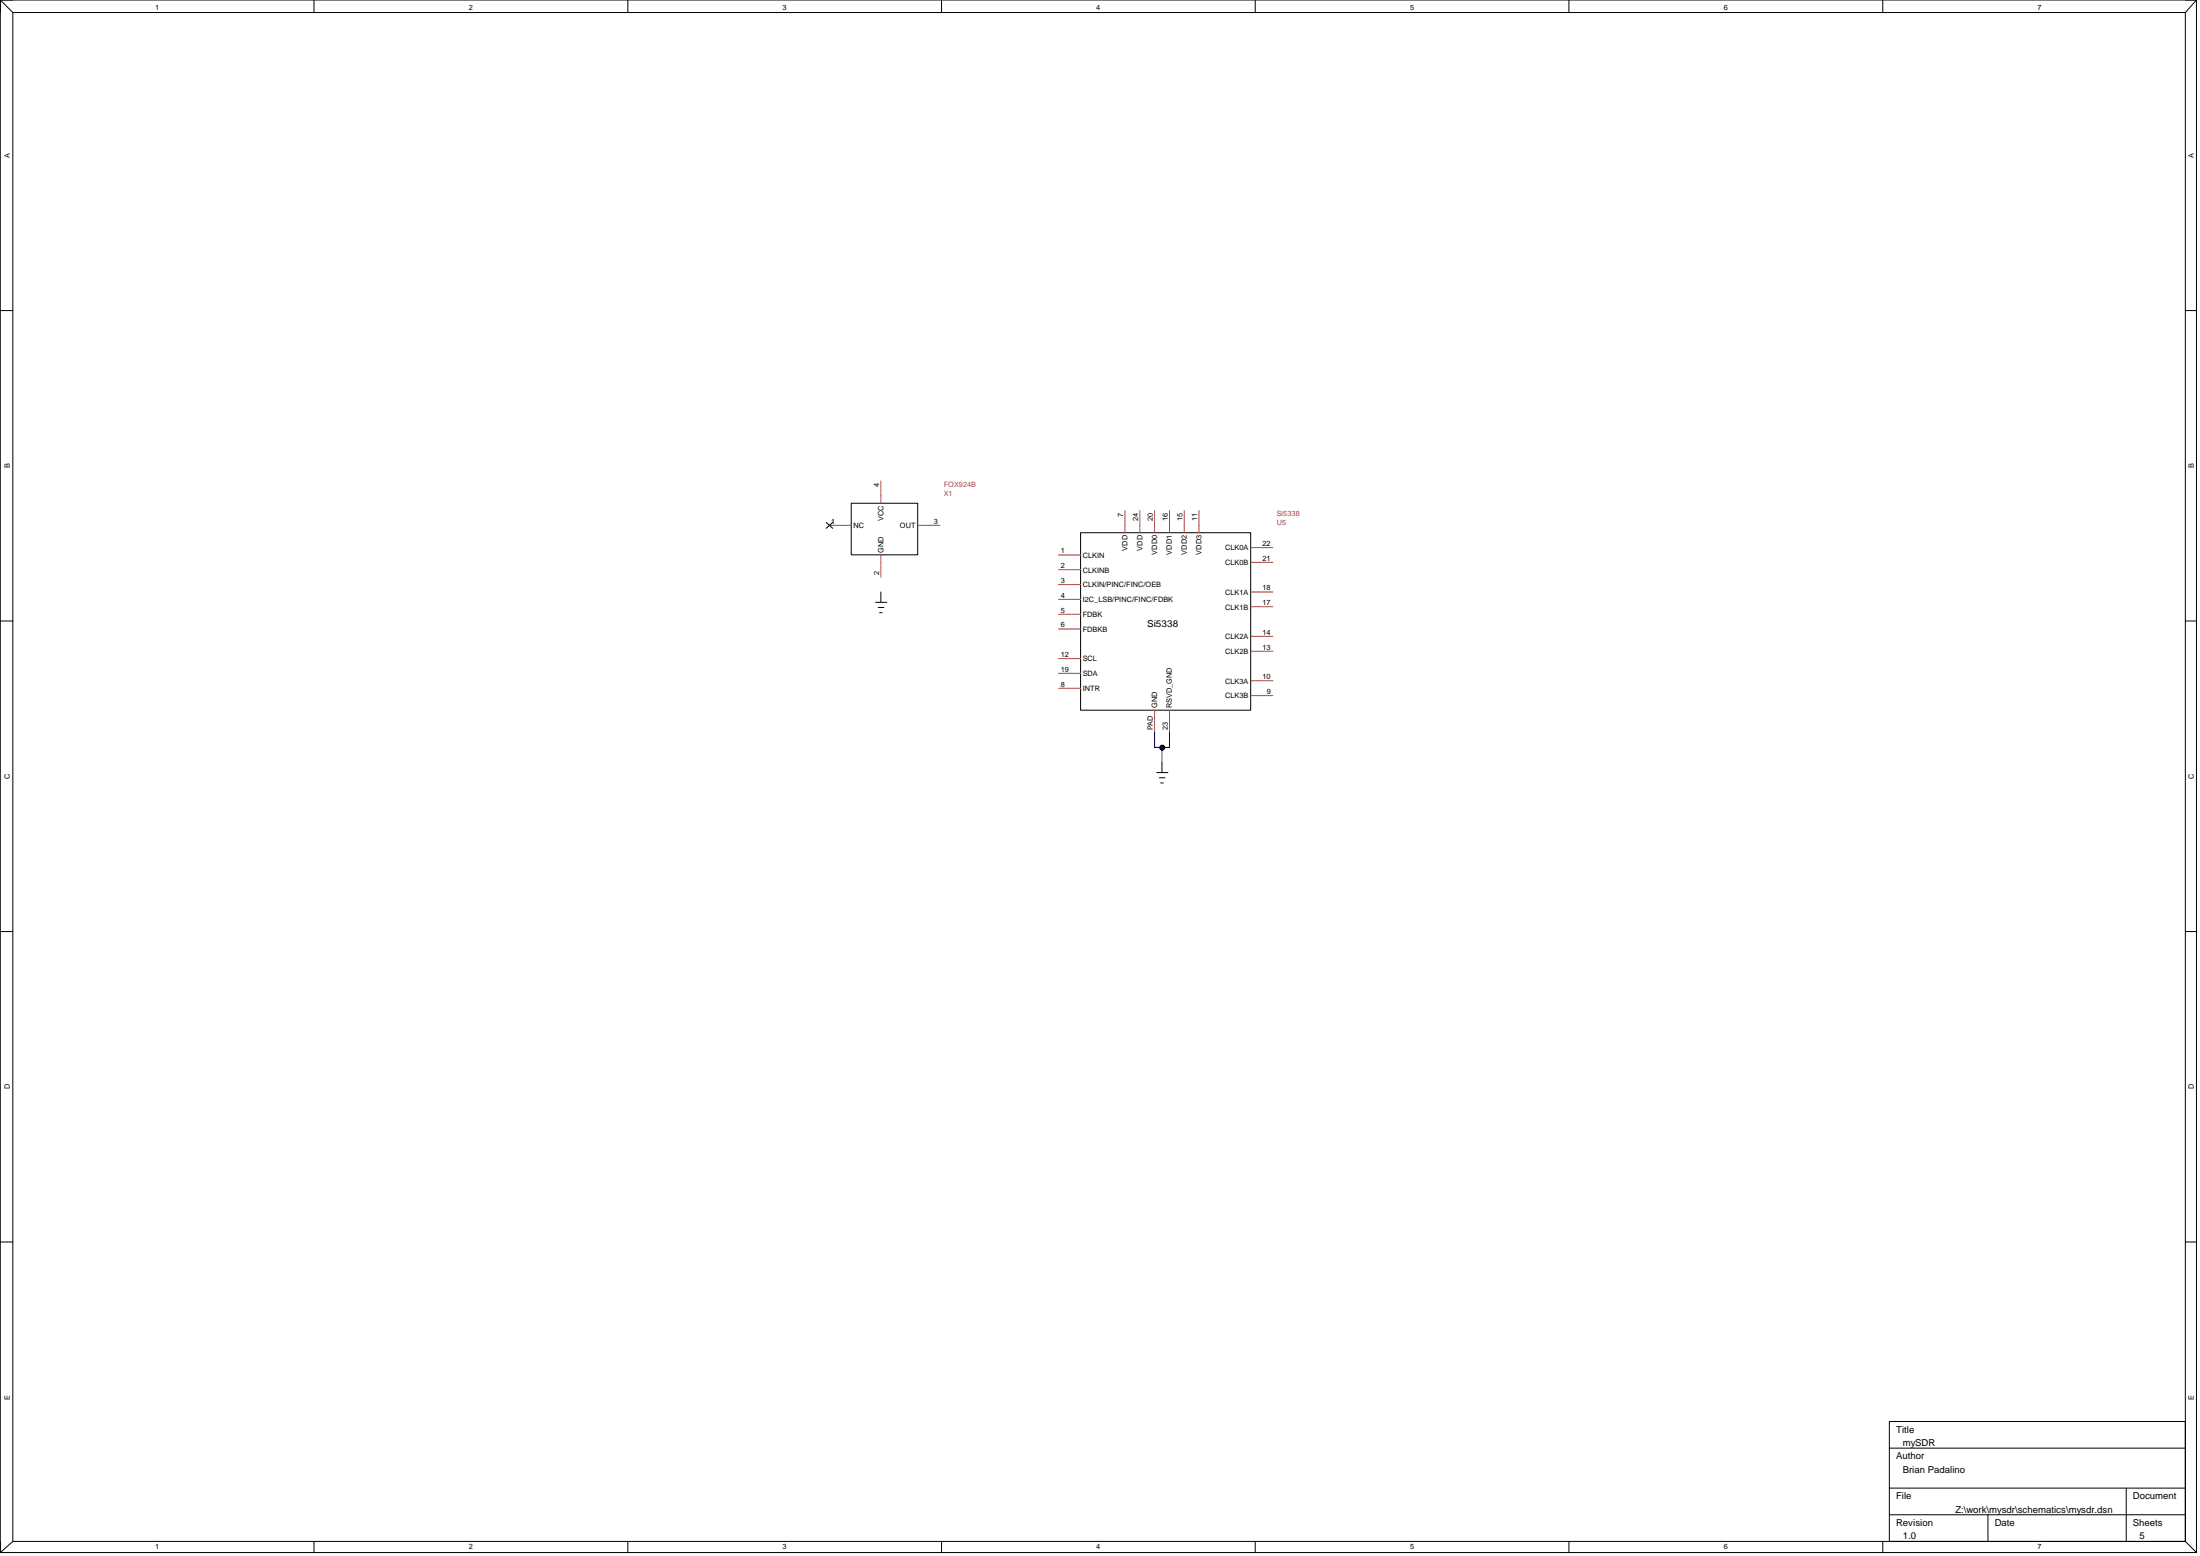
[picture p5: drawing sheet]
<svg xmlns="http://www.w3.org/2000/svg" width="594mm" height="420mm" viewBox="0 0 594 420" stroke-linecap="round" stroke-linejoin="round" font-family="sans-serif">
<g fill="none" stroke="#000" stroke-width=".27">
<path d="M.1 0h593M.1 0v419.2M.1 0l3.4 3.4M3.5 3.4h586.6M3.5 3.4v412.8M84.8 0v3.4M169.5 0v3.4M254.2 0v3.4M339 0v3.4M423.7 0v3.4M508.4 0v3.4M590.1 3.4v412.8"/>
<path d="M593.1 0v419.2M593.1 0l-3 3.4M.1 83.9h3.4M590.1 83.9h3M229.9 135.9h17.9v13.9h-17.9zM223.1 141.1l1.8 1.6M224.9 141.1l-1.8 1.6M237.9 159.9v2.7M291.8 143.8h45.9v48h-45.9zM.1 167.7h3.4M236.5 162.6h3M237.1 164h1.6"/>
<path d="M237.5 165.4h.7M590.1 167.7h3M312.4 208.6h3M313.1 210h1.5M313.4 211.4h.7M313.8 205.8v2.8M.1 251.5h3.4M590.1 251.5h3M.1 335.4h3.4M590.1 335.4h3M510.2 391h79.9M590.1 383.8h-79.9v32.4"/>
<path d="M.1 419.2h593M3.5 416.2h586.6M3.5 416.2l-3.4 3M84.8 416.2v3M169.5 416.2v3M254.2 416.2v3M339 416.2v3M423.7 416.2v3M508.4 416.2v3M510.2 401.8h79.9M510.2 409h79.9M536.8 409v7.2"/>
<path d="M574.2 401.8v14.4M590.1 416.2l3 3"/>
<circle cx="313.9" cy="201.9" r=".68"/>
</g>
<g fill="none" stroke="#c04040" stroke-width=".27">
<path d="M237.9 129.9v6M303.8 137.9v5.9M307.8 137.9v5.9M311.8 137.9v5.9M315.8 137.9v5.9M319.8 137.9v5.9M323.8 137.9v5.9M223.9 141.9h6M237.9 149.9v6M247.9 141.9h5.9M285.8 149.9h6M285.8 153.8h6"/>
<path d="M285.8 157.9h6M337.8 147.9h5.9M337.8 151.8h5.9M337.8 159.9h5.9M285.8 161.8h6M285.8 165.9h6M285.8 169.8h6M285.8 177.8h6M337.8 163.8h5.9M337.8 171.8h5.9M337.8 175.9h5.9M285.8 181.8h6"/>
<path d="M285.8 185.8h6M311.8 191.8v6M315.8 191.8v6M337.8 183.8h5.9M337.8 187.8h5.9"/>
</g>
<path d="M311.8 197.8v4h4v-4M313.8 201.8v4" fill="none" stroke="#00f" stroke-width=".27"/>
<circle cx="313.9" cy="201.9" r=".68" fill="#000"/>
<g font-size="2.6">
<text x="309.8" y="169.3">Si5338</text>
<text x="512" y="386.9">Title</text>
<text x="512" y="394.1">Author</text>
<text x="513.8" y="390.5">mySDR</text>
<text x="513.8" y="397.7">Brian Padalino</text>
<text x="512" y="404.9">File</text>
<text x="575.9" y="404.9">Document</text>
<text x="512" y="412.1">Revision</text>
<text x="528" y="408.5">Z:\work\mysdr\schematics\mysdr.dsn</text>
<text x="538.6" y="412.1">Date</text>
<text x="575.9" y="412.1">Sheets</text>
<text x="513.8" y="415.7">1.0</text>
<text x="577.8" y="415.7">5</text>
</g>
<g font-size="2">
<text x="41.9" y="2.6">1</text>
<text x="126.6" y="2.6">2</text>
<text x="211.3" y="2.6">3</text>
<text x="296" y="2.6">4</text>
<text x="380.8" y="2.6">5</text>
<text x="465.5" y="2.6">6</text>
<text x="550.2" y="2.6">7</text>
<text x="2.6" y="42.6" transform="rotate(-90 2.6 42.6)">A</text>
<text x="592.4" y="42.6" transform="rotate(-90 592.4 42.6)">A</text>
<text x="2.6" y="126.4" transform="rotate(-90 2.6 126.4)">B</text>
<text x="237.4" y="131.6" transform="rotate(-90 237.4 131.6)">4</text>
<text x="592.4" y="126.4" transform="rotate(-90 592.4 126.4)">B</text>
<text x="224.5" y="141.4">1</text>
<text x="230.5" y="142.6">NC</text>
<text x="238.6" y="140.7" transform="rotate(-90 238.6 140.7)">VCC</text>
<text x="243" y="142.6">OUT</text>
<text x="252.1" y="141.4">3</text>
<text x="303.3" y="139.6" transform="rotate(-90 303.3 139.6)">7</text>
<text x="307.3" y="140.7" transform="rotate(-90 307.3 140.7)">24</text>
<text x="311.3" y="140.7" transform="rotate(-90 311.3 140.7)">20</text>
<text x="315.3" y="140.7" transform="rotate(-90 315.3 140.7)">16</text>
<text x="319.3" y="140.7" transform="rotate(-90 319.3 140.7)">15</text>
<text x="323.3" y="140.7" transform="rotate(-90 323.3 140.7)">11</text>
<text x="238.6" y="149.3" transform="rotate(-90 238.6 149.3)">GND</text>
<text x="286.4" y="149.4">1</text>
<text x="304.5" y="148.7" transform="rotate(-90 304.5 148.7)">VDD</text>
<text x="308.5" y="148.7" transform="rotate(-90 308.5 148.7)">VDD</text>
<text x="312.5" y="149.8" transform="rotate(-90 312.5 149.8)">VDD0</text>
<text x="316.5" y="149.8" transform="rotate(-90 316.5 149.8)">VDD1</text>
<text x="320.5" y="149.8" transform="rotate(-90 320.5 149.8)">VDD2</text>
<text x="324.5" y="149.8" transform="rotate(-90 324.5 149.8)">VDD3</text>
<text x="330.8" y="148.6">CLK0A</text>
<text x="340.9" y="147.4">22</text>
<text x="237.4" y="155.2" transform="rotate(-90 237.4 155.2)">2</text>
<text x="286.4" y="153.4">2</text>
<text x="292.4" y="150.6">CLKIN</text>
<text x="292.4" y="154.6">CLKINB</text>
<text x="330.8" y="152.6">CLK0B</text>
<text x="340.9" y="151.4">21</text>
<text x="286.4" y="157.4">3</text>
<text x="286.4" y="161.4">4</text>
<text x="292.4" y="158.6">CLKIN/PINC/FINC/OEB</text>
<text x="330.8" y="160.6">CLK1A</text>
<text x="340.9" y="159.4">18</text>
<text x="286.4" y="165.4">5</text>
<text x="292.4" y="162.6">I2C_LSB/PINC/FINC/FDBK</text>
<text x="292.4" y="166.6">FDBK</text>
<text x="330.8" y="164.6">CLK1B</text>
<text x="340.9" y="163.4">17</text>
<text x="286.4" y="169.4">6</text>
<text x="292.4" y="170.6">FDBKB</text>
<text x="330.8" y="172.6">CLK2A</text>
<text x="340.9" y="171.4">14</text>
<text x="286.4" y="177.4">12</text>
<text x="292.4" y="178.6">SCL</text>
<text x="330.8" y="176.6">CLK2B</text>
<text x="340.9" y="175.4">13</text>
<text x="286.4" y="181.4">19</text>
<text x="286.4" y="185.4">8</text>
<text x="292.4" y="182.6">SDA</text>
<text x="330.8" y="184.6">CLK3A</text>
<text x="340.9" y="183.4">10</text>
<text x="292.4" y="186.6">INTR</text>
<text x="312.5" y="191.2" transform="rotate(-90 312.5 191.2)">GND</text>
<text x="316.5" y="191.2" transform="rotate(-90 316.5 191.2)">RSVD_GND</text>
<text x="330.8" y="188.6">CLK3B</text>
<text x="342" y="187.4">9</text>
<text x="311.3" y="197.2" transform="rotate(-90 311.3 197.2)">PAD</text>
<text x="315.3" y="197.2" transform="rotate(-90 315.3 197.2)">23</text>
<text x="2.6" y="210.3" transform="rotate(-90 2.6 210.3)">C</text>
<text x="592.4" y="210.3" transform="rotate(-90 592.4 210.3)">C</text>
<text x="2.6" y="294.2" transform="rotate(-90 2.6 294.2)">D</text>
<text x="592.4" y="294.2" transform="rotate(-90 592.4 294.2)">D</text>
<text x="2.6" y="378" transform="rotate(-90 2.6 378)">E</text>
<text x="592.4" y="378" transform="rotate(-90 592.4 378)">E</text>
<text x="41.9" y="418.4">1</text>
<text x="126.6" y="418.4">2</text>
<text x="211.3" y="418.4">3</text>
<text x="296" y="418.4">4</text>
<text x="380.8" y="418.4">5</text>
<text x="465.5" y="418.4">6</text>
<text x="550.2" y="418.4">7</text>
</g>
<g font-size="2" fill="#c04040">
<text x="254.8" y="131.4">FOX924B</text>
<text x="254.8" y="133.9">X1</text>
<text x="344.8" y="141.9">U5</text>
<text x="344.8" y="139.4">Si5338</text>
</g>
</svg>
